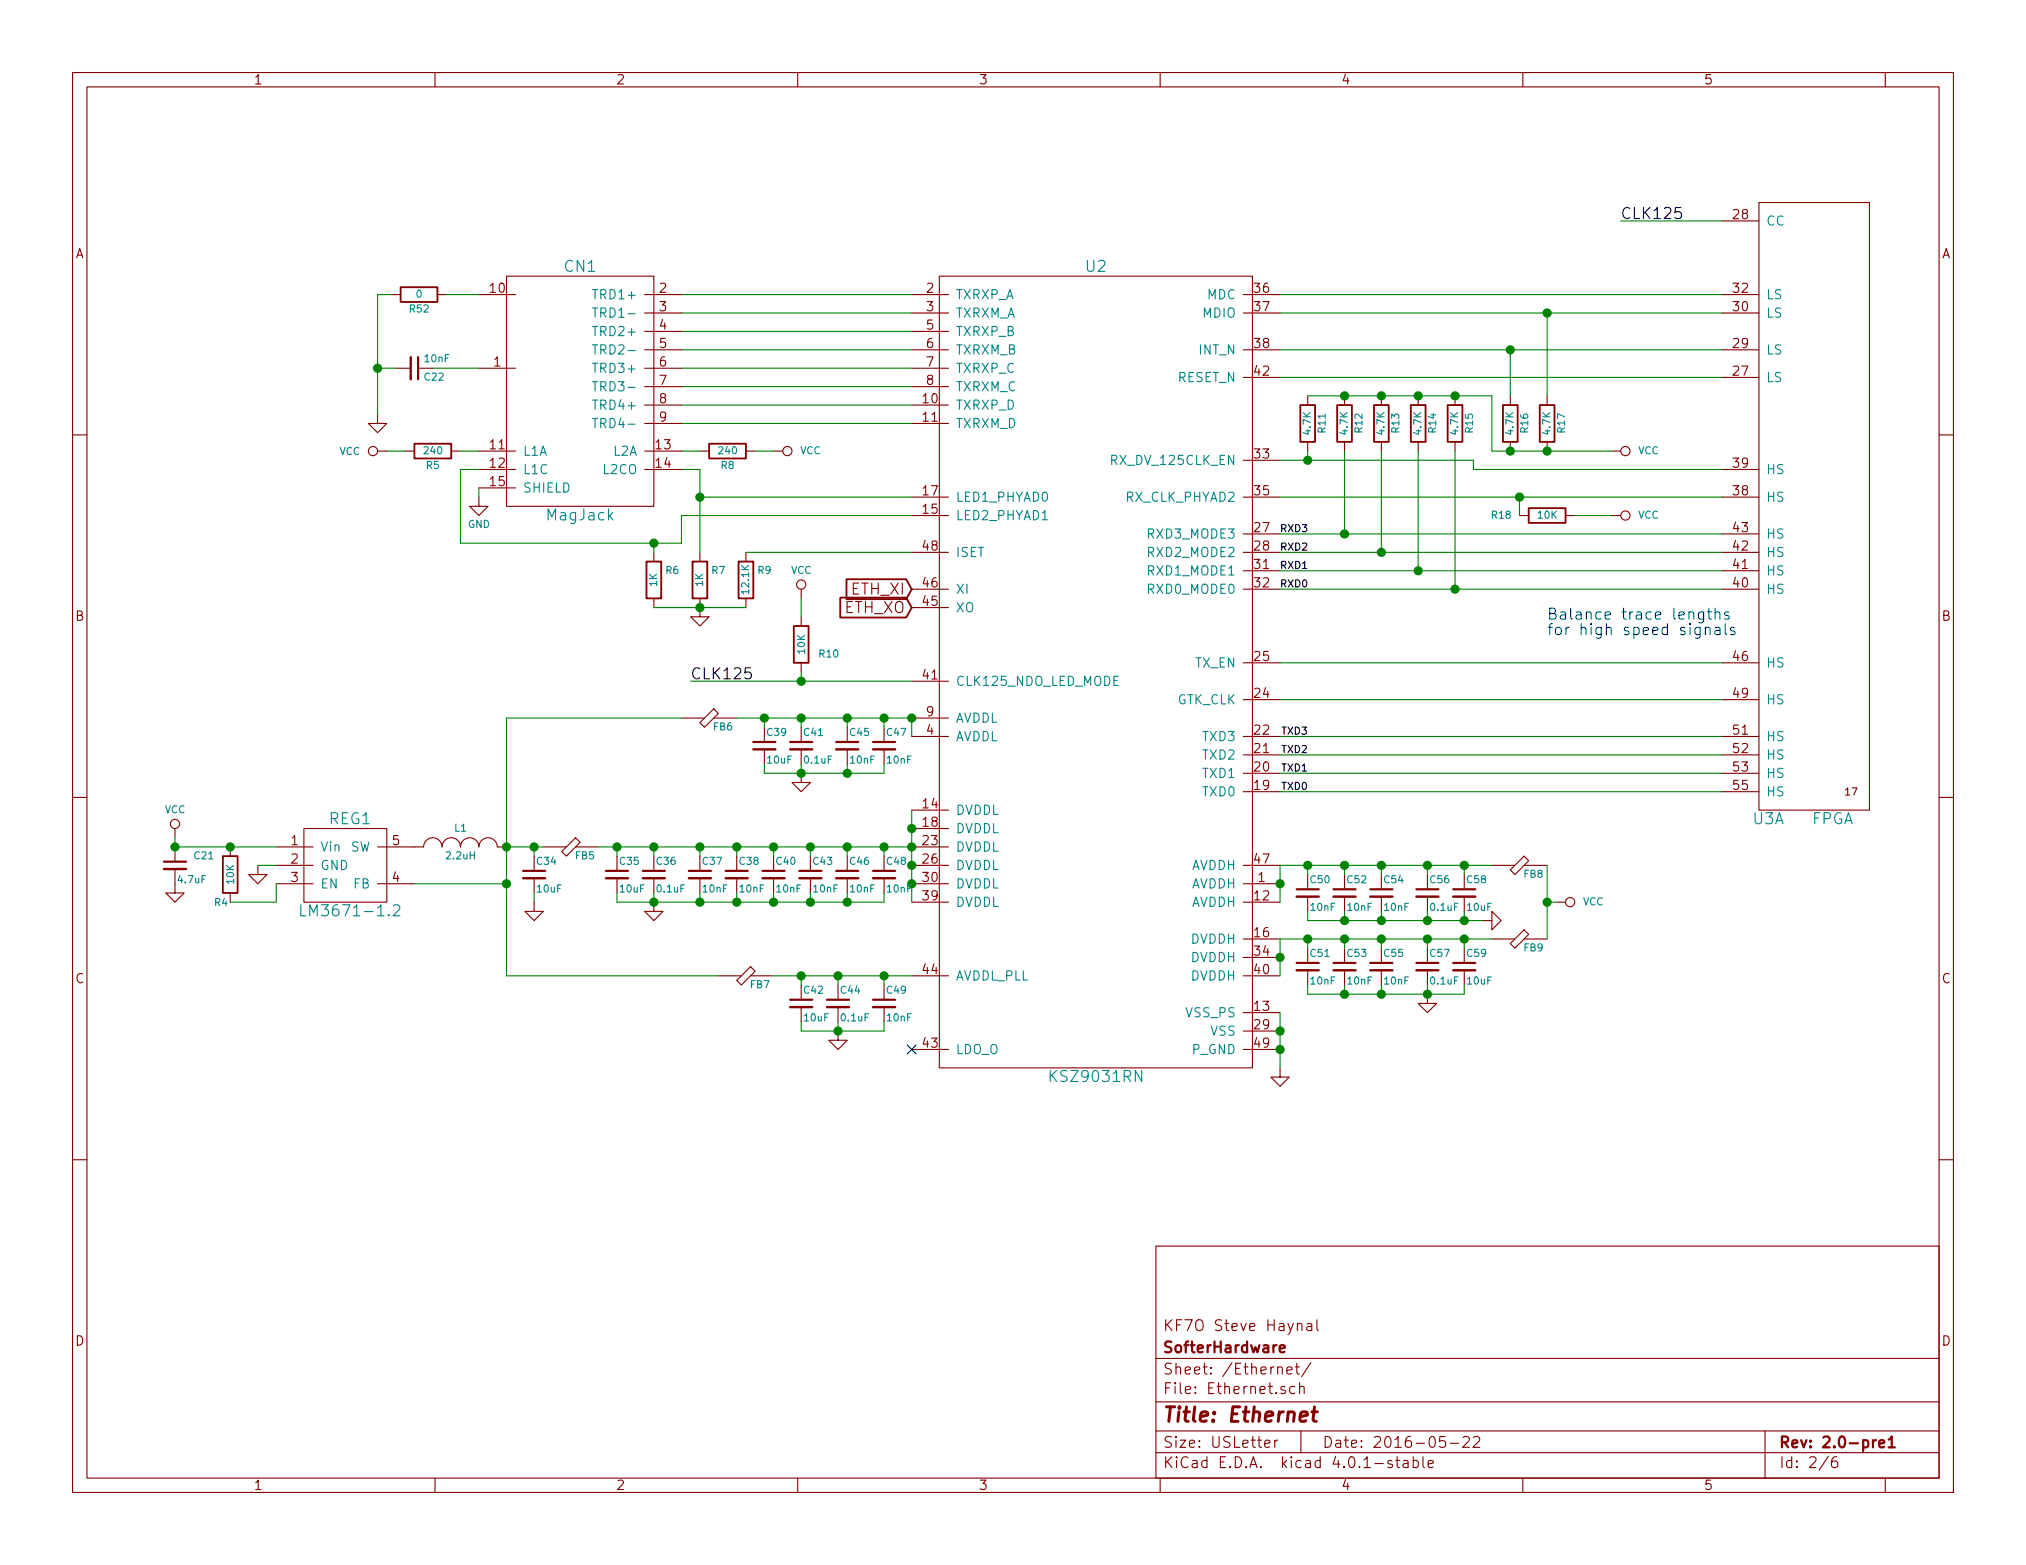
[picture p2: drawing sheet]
EESchema Schematic File Version 2
LIBS:power
LIBS:device
LIBS:transistors
LIBS:conn
LIBS:linear
LIBS:regul
LIBS:74xx
LIBS:cmos4000
LIBS:adc-dac
LIBS:memory
LIBS:xilinx
LIBS:microcontrollers
LIBS:dsp
LIBS:microchip
LIBS:analog_switches
LIBS:motorola
LIBS:texas
LIBS:intel
LIBS:audio
LIBS:interface
LIBS:digital-audio
LIBS:philips
LIBS:display
LIBS:cypress
LIBS:siliconi
LIBS:opto
LIBS:atmel
LIBS:contrib
LIBS:valves
LIBS:hermeslite
LIBS:hermeslite-cache
EELAYER 25 0
EELAYER END
$Descr USLetter 11000 8500
encoding utf-8
Sheet 2 6
Title "Ethernet"
Date "2016-05-22"
Rev "2.0-pre1"
Comp "SofterHardware"
Comment1 "KF7O Steve Haynal"
Comment2 ""
Comment3 ""
Comment4 ""
$EndDescr
$Comp
L KSZ9021RN U2
U 1 1
P 5950 3400
F 0 "U2" H 5950 5350 60  0000 C CNN
F 1 "KSZ9031RN" H 5950 950 60  0000 C CNN
F 2 "HERMESLITE:KSZ9031" H 6150 4100 60  0001 C CNN
F 3 "" H 6150 4100 60  0000 C CNN
	1    5950 3400
	1    0    0    -1  
$EndComp
Wire Wire Line
	4950 4400 4950 4900
Connection ~ 4950 4800
Connection ~ 4950 4700
Connection ~ 4950 4600
Connection ~ 4950 4500
$Comp
L C_Small C48
U 1 1
P 4800 4750
F 0 "C48" H 4810 4820 39  0000 L CNN
F 1 "10nF" H 4810 4670 39  0000 L CNN
F 2 "" H 4800 4750 39  0001 C CNN
F 3 "" H 4800 4750 39  0000 C CNN
	1    4800 4750
	1    0    0    -1  
$EndComp
$Comp
L C_Small C46
U 1 1
P 4600 4750
F 0 "C46" H 4610 4820 39  0000 L CNN
F 1 "10nF" H 4610 4670 39  0000 L CNN
F 2 "" H 4600 4750 39  0001 C CNN
F 3 "" H 4600 4750 39  0000 C CNN
	1    4600 4750
	1    0    0    -1  
$EndComp
$Comp
L C_Small C43
U 1 1
P 4400 4750
F 0 "C43" H 4410 4820 39  0000 L CNN
F 1 "10nF" H 4410 4670 39  0000 L CNN
F 2 "" H 4400 4750 39  0001 C CNN
F 3 "" H 4400 4750 39  0000 C CNN
	1    4400 4750
	1    0    0    -1  
$EndComp
$Comp
L C_Small C40
U 1 1
P 4200 4750
F 0 "C40" H 4210 4820 39  0000 L CNN
F 1 "10nF" H 4210 4670 39  0000 L CNN
F 2 "" H 4200 4750 39  0001 C CNN
F 3 "" H 4200 4750 39  0000 C CNN
	1    4200 4750
	1    0    0    -1  
$EndComp
$Comp
L C_Small C38
U 1 1
P 4000 4750
F 0 "C38" H 4010 4820 39  0000 L CNN
F 1 "10nF" H 4010 4670 39  0000 L CNN
F 2 "" H 4000 4750 39  0001 C CNN
F 3 "" H 4000 4750 39  0000 C CNN
	1    4000 4750
	1    0    0    -1  
$EndComp
$Comp
L C_Small C37
U 1 1
P 3800 4750
F 0 "C37" H 3810 4820 39  0000 L CNN
F 1 "10nF" H 3810 4670 39  0000 L CNN
F 2 "" H 3800 4750 39  0001 C CNN
F 3 "" H 3800 4750 39  0000 C CNN
	1    3800 4750
	1    0    0    -1  
$EndComp
$Comp
L C_Small C36
U 1 1
P 3550 4750
F 0 "C36" H 3560 4820 39  0000 L CNN
F 1 "0.1uF" H 3560 4670 39  0000 L CNN
F 2 "" H 3550 4750 39  0001 C CNN
F 3 "" H 3550 4750 39  0000 C CNN
	1    3550 4750
	1    0    0    -1  
$EndComp
$Comp
L C_Small C35
U 1 1
P 3350 4750
F 0 "C35" H 3360 4820 39  0000 L CNN
F 1 "10uF" H 3360 4670 39  0000 L CNN
F 2 "" H 3350 4750 39  0001 C CNN
F 3 "" H 3350 4750 39  0000 C CNN
	1    3350 4750
	1    0    0    -1  
$EndComp
$Comp
L FB FB5
U 1 1
P 3100 4600
F 0 "FB5" H 3175 4550 39  0000 C CNN
F 1 "FB" H 3100 4700 60  0001 C CNN
F 2 "" H 3100 4600 60  0001 C CNN
F 3 "" H 3100 4600 60  0000 C CNN
	1    3100 4600
	1    0    0    -1  
$EndComp
$Comp
L C_Small C49
U 1 1
P 4800 5450
F 0 "C49" H 4810 5520 39  0000 L CNN
F 1 "10nF" H 4810 5370 39  0000 L CNN
F 2 "" H 4800 5450 39  0001 C CNN
F 3 "" H 4800 5450 39  0000 C CNN
	1    4800 5450
	1    0    0    -1  
$EndComp
$Comp
L C_Small C44
U 1 1
P 4550 5450
F 0 "C44" H 4560 5520 39  0000 L CNN
F 1 "0.1uF" H 4560 5370 39  0000 L CNN
F 2 "" H 4550 5450 39  0001 C CNN
F 3 "" H 4550 5450 39  0000 C CNN
	1    4550 5450
	1    0    0    -1  
$EndComp
$Comp
L C_Small C42
U 1 1
P 4350 5450
F 0 "C42" H 4360 5520 39  0000 L CNN
F 1 "10uF" H 4360 5370 39  0000 L CNN
F 2 "" H 4350 5450 39  0001 C CNN
F 3 "" H 4350 5450 39  0000 C CNN
	1    4350 5450
	1    0    0    -1  
$EndComp
$Comp
L FB FB7
U 1 1
P 4050 5300
F 0 "FB7" H 4125 5250 39  0000 C CNN
F 1 "FB" H 4050 5400 60  0001 C CNN
F 2 "" H 4050 5300 60  0001 C CNN
F 3 "" H 4050 5300 60  0000 C CNN
	1    4050 5300
	1    0    0    -1  
$EndComp
$Comp
L C_Small C47
U 1 1
P 4800 4050
F 0 "C47" H 4810 4120 39  0000 L CNN
F 1 "10nF" H 4810 3970 39  0000 L CNN
F 2 "" H 4800 4050 39  0001 C CNN
F 3 "" H 4800 4050 39  0000 C CNN
	1    4800 4050
	1    0    0    -1  
$EndComp
$Comp
L C_Small C45
U 1 1
P 4600 4050
F 0 "C45" H 4610 4120 39  0000 L CNN
F 1 "10nF" H 4610 3970 39  0000 L CNN
F 2 "" H 4600 4050 39  0001 C CNN
F 3 "" H 4600 4050 39  0000 C CNN
	1    4600 4050
	1    0    0    -1  
$EndComp
$Comp
L C_Small C41
U 1 1
P 4350 4050
F 0 "C41" H 4360 4120 39  0000 L CNN
F 1 "0.1uF" H 4360 3970 39  0000 L CNN
F 2 "" H 4350 4050 39  0001 C CNN
F 3 "" H 4350 4050 39  0000 C CNN
	1    4350 4050
	1    0    0    -1  
$EndComp
$Comp
L C_Small C39
U 1 1
P 4150 4050
F 0 "C39" H 4160 4120 39  0000 L CNN
F 1 "10uF" H 4160 3970 39  0000 L CNN
F 2 "" H 4150 4050 39  0001 C CNN
F 3 "" H 4150 4050 39  0000 C CNN
	1    4150 4050
	1    0    0    -1  
$EndComp
$Comp
L FB FB6
U 1 1
P 3850 3900
F 0 "FB6" H 3925 3850 39  0000 C CNN
F 1 "FB" H 3850 4000 60  0001 C CNN
F 2 "" H 3850 3900 60  0001 C CNN
F 3 "" H 3850 3900 60  0000 C CNN
	1    3850 3900
	1    0    0    -1  
$EndComp
$Comp
L C_Small C50
U 1 1
P 7100 4850
F 0 "C50" H 7110 4920 39  0000 L CNN
F 1 "10nF" H 7110 4770 39  0000 L CNN
F 2 "" H 7100 4850 39  0001 C CNN
F 3 "" H 7100 4850 39  0000 C CNN
	1    7100 4850
	1    0    0    -1  
$EndComp
$Comp
L C_Small C52
U 1 1
P 7300 4850
F 0 "C52" H 7310 4920 39  0000 L CNN
F 1 "10nF" H 7310 4770 39  0000 L CNN
F 2 "" H 7300 4850 39  0001 C CNN
F 3 "" H 7300 4850 39  0000 C CNN
	1    7300 4850
	1    0    0    -1  
$EndComp
$Comp
L C_Small C54
U 1 1
P 7500 4850
F 0 "C54" H 7510 4920 39  0000 L CNN
F 1 "10nF" H 7510 4770 39  0000 L CNN
F 2 "" H 7500 4850 39  0001 C CNN
F 3 "" H 7500 4850 39  0000 C CNN
	1    7500 4850
	1    0    0    -1  
$EndComp
$Comp
L C_Small C56
U 1 1
P 7750 4850
F 0 "C56" H 7760 4920 39  0000 L CNN
F 1 "0.1uF" H 7760 4770 39  0000 L CNN
F 2 "" H 7750 4850 39  0001 C CNN
F 3 "" H 7750 4850 39  0000 C CNN
	1    7750 4850
	1    0    0    -1  
$EndComp
$Comp
L C_Small C58
U 1 1
P 7950 4850
F 0 "C58" H 7960 4920 39  0000 L CNN
F 1 "10uF" H 7960 4770 39  0000 L CNN
F 2 "" H 7950 4850 39  0001 C CNN
F 3 "" H 7950 4850 39  0000 C CNN
	1    7950 4850
	1    0    0    -1  
$EndComp
Wire Wire Line
	6950 4700 6950 4900
Connection ~ 6950 4800
$Comp
L FB FB8
U 1 1
P 8250 4700
F 0 "FB8" H 8325 4650 39  0000 C CNN
F 1 "FB" H 8250 4800 60  0001 C CNN
F 2 "" H 8250 4700 60  0001 C CNN
F 3 "" H 8250 4700 60  0000 C CNN
	1    8250 4700
	1    0    0    -1  
$EndComp
$Comp
L C_Small C51
U 1 1
P 7100 5250
F 0 "C51" H 7110 5320 39  0000 L CNN
F 1 "10nF" H 7110 5170 39  0000 L CNN
F 2 "" H 7100 5250 39  0001 C CNN
F 3 "" H 7100 5250 39  0000 C CNN
	1    7100 5250
	1    0    0    -1  
$EndComp
$Comp
L C_Small C53
U 1 1
P 7300 5250
F 0 "C53" H 7310 5320 39  0000 L CNN
F 1 "10nF" H 7310 5170 39  0000 L CNN
F 2 "" H 7300 5250 39  0001 C CNN
F 3 "" H 7300 5250 39  0000 C CNN
	1    7300 5250
	1    0    0    -1  
$EndComp
$Comp
L C_Small C55
U 1 1
P 7500 5250
F 0 "C55" H 7510 5320 39  0000 L CNN
F 1 "10nF" H 7510 5170 39  0000 L CNN
F 2 "" H 7500 5250 39  0001 C CNN
F 3 "" H 7500 5250 39  0000 C CNN
	1    7500 5250
	1    0    0    -1  
$EndComp
$Comp
L C_Small C57
U 1 1
P 7750 5250
F 0 "C57" H 7760 5320 39  0000 L CNN
F 1 "0.1uF" H 7760 5170 39  0000 L CNN
F 2 "" H 7750 5250 39  0001 C CNN
F 3 "" H 7750 5250 39  0000 C CNN
	1    7750 5250
	1    0    0    -1  
$EndComp
$Comp
L C_Small C59
U 1 1
P 7950 5250
F 0 "C59" H 7960 5320 39  0000 L CNN
F 1 "10uF" H 7960 5170 39  0000 L CNN
F 2 "" H 7950 5250 39  0001 C CNN
F 3 "" H 7950 5250 39  0000 C CNN
	1    7950 5250
	1    0    0    -1  
$EndComp
$Comp
L FB FB9
U 1 1
P 8250 5100
F 0 "FB9" H 8325 5050 39  0000 C CNN
F 1 "FB" H 8250 5200 60  0001 C CNN
F 2 "" H 8250 5100 60  0001 C CNN
F 3 "" H 8250 5100 60  0000 C CNN
	1    8250 5100
	1    0    0    -1  
$EndComp
Wire Wire Line
	6950 5100 6950 5300
Connection ~ 6950 5200
$Comp
L GND #PWR01
U 1 1
P 6950 5800
F 0 "#PWR01" H 6950 5550 39  0001 C CNN
F 1 "GND" H 6950 5650 39  0001 C CNN
F 2 "" H 6950 5800 39  0000 C CNN
F 3 "" H 6950 5800 39  0000 C CNN
	1    6950 5800
	1    0    0    -1  
$EndComp
Wire Wire Line
	6950 5500 6950 5800
Connection ~ 6950 5600
Connection ~ 6950 5700
$Comp
L GND #PWR02
U 1 1
P 7750 5400
F 0 "#PWR02" H 7750 5150 39  0001 C CNN
F 1 "GND" H 7750 5250 39  0001 C CNN
F 2 "" H 7750 5400 39  0000 C CNN
F 3 "" H 7750 5400 39  0000 C CNN
	1    7750 5400
	1    0    0    -1  
$EndComp
$Comp
L GND #PWR03
U 1 1
P 8050 5000
F 0 "#PWR03" H 8050 4750 39  0001 C CNN
F 1 "GND" H 8050 4850 39  0001 C CNN
F 2 "" H 8050 5000 39  0000 C CNN
F 3 "" H 8050 5000 39  0000 C CNN
	1    8050 5000
	0    -1   -1   0   
$EndComp
$Comp
L GND #PWR04
U 1 1
P 4350 4200
F 0 "#PWR04" H 4350 3950 39  0001 C CNN
F 1 "GND" H 4350 4050 39  0001 C CNN
F 2 "" H 4350 4200 39  0000 C CNN
F 3 "" H 4350 4200 39  0000 C CNN
	1    4350 4200
	1    0    0    -1  
$EndComp
$Comp
L GND #PWR05
U 1 1
P 3550 4900
F 0 "#PWR05" H 3550 4650 39  0001 C CNN
F 1 "GND" H 3550 4750 39  0001 C CNN
F 2 "" H 3550 4900 39  0000 C CNN
F 3 "" H 3550 4900 39  0000 C CNN
	1    3550 4900
	1    0    0    -1  
$EndComp
$Comp
L GND #PWR06
U 1 1
P 4550 5600
F 0 "#PWR06" H 4550 5350 39  0001 C CNN
F 1 "GND" H 4550 5450 39  0001 C CNN
F 2 "" H 4550 5600 39  0000 C CNN
F 3 "" H 4550 5600 39  0000 C CNN
	1    4550 5600
	1    0    0    -1  
$EndComp
Wire Wire Line
	4950 3900 4950 4000
Connection ~ 4950 3900
Wire Wire Line
	3250 4600 4950 4600
Wire Wire Line
	3350 4650 3350 4600
Connection ~ 3350 4600
Wire Wire Line
	3550 4650 3550 4600
Connection ~ 3550 4600
Wire Wire Line
	3800 4650 3800 4600
Connection ~ 3800 4600
Wire Wire Line
	4000 4650 4000 4600
Connection ~ 4000 4600
Wire Wire Line
	4200 4650 4200 4600
Connection ~ 4200 4600
Wire Wire Line
	4400 4650 4400 4600
Connection ~ 4400 4600
Wire Wire Line
	4600 4650 4600 4600
Connection ~ 4600 4600
Wire Wire Line
	4800 4650 4800 4600
Connection ~ 4800 4600
Wire Wire Line
	3350 4850 3350 4900
Wire Wire Line
	3350 4900 4800 4900
Wire Wire Line
	4800 4900 4800 4850
Connection ~ 3550 4900
Wire Wire Line
	3550 4850 3550 4900
Wire Wire Line
	3800 4850 3800 4900
Connection ~ 3800 4900
Wire Wire Line
	4000 4850 4000 4900
Connection ~ 4000 4900
Wire Wire Line
	4200 4850 4200 4900
Connection ~ 4200 4900
Wire Wire Line
	4400 4850 4400 4900
Connection ~ 4400 4900
Wire Wire Line
	4600 4850 4600 4900
Connection ~ 4600 4900
Wire Wire Line
	4350 5550 4350 5600
Wire Wire Line
	4350 5600 4800 5600
Wire Wire Line
	4800 5600 4800 5550
Connection ~ 4550 5600
Wire Wire Line
	4550 5550 4550 5600
Wire Wire Line
	4200 5300 4950 5300
Wire Wire Line
	4350 5350 4350 5300
Connection ~ 4350 5300
Wire Wire Line
	4550 5350 4550 5300
Connection ~ 4550 5300
Wire Wire Line
	4800 5350 4800 5300
Connection ~ 4800 5300
Wire Wire Line
	4000 3900 4950 3900
Wire Wire Line
	4150 3900 4150 3950
Connection ~ 4150 3900
Wire Wire Line
	4350 3900 4350 3950
Connection ~ 4350 3900
Wire Wire Line
	4600 3900 4600 3950
Connection ~ 4600 3900
Wire Wire Line
	4800 3900 4800 3950
Connection ~ 4800 3900
Wire Wire Line
	4150 4150 4150 4200
Wire Wire Line
	4150 4200 4800 4200
Wire Wire Line
	4800 4200 4800 4150
Connection ~ 4350 4200
Wire Wire Line
	4350 4150 4350 4200
Wire Wire Line
	4600 4150 4600 4200
Connection ~ 4600 4200
Wire Wire Line
	6950 5100 8100 5100
Wire Wire Line
	7100 4950 7100 5000
Wire Wire Line
	7100 5000 8050 5000
Wire Wire Line
	7950 5000 7950 4950
Connection ~ 7750 5000
Wire Wire Line
	6950 4700 8100 4700
Wire Wire Line
	7100 4700 7100 4750
Connection ~ 7100 4700
Wire Wire Line
	7300 4700 7300 4750
Connection ~ 7300 4700
Wire Wire Line
	7500 4750 7500 4700
Connection ~ 7500 4700
Wire Wire Line
	7750 4700 7750 4750
Connection ~ 7750 4700
Wire Wire Line
	7950 4750 7950 4700
Connection ~ 7950 4700
Wire Wire Line
	7750 5000 7750 4950
Wire Wire Line
	7500 4950 7500 5000
Connection ~ 7500 5000
Wire Wire Line
	7300 5000 7300 4950
Connection ~ 7300 5000
Wire Wire Line
	7100 5100 7100 5150
Connection ~ 7100 5100
Wire Wire Line
	7300 5150 7300 5100
Connection ~ 7300 5100
Wire Wire Line
	7500 5100 7500 5150
Connection ~ 7500 5100
Wire Wire Line
	7750 5150 7750 5100
Connection ~ 7750 5100
Wire Wire Line
	7950 5100 7950 5150
Connection ~ 7950 5100
Wire Wire Line
	7100 5350 7100 5400
Wire Wire Line
	7100 5400 7950 5400
Wire Wire Line
	7950 5400 7950 5350
Connection ~ 7750 5400
Wire Wire Line
	7750 5350 7750 5400
Wire Wire Line
	7500 5400 7500 5350
Connection ~ 7500 5400
Wire Wire Line
	7300 5350 7300 5400
Connection ~ 7300 5400
Connection ~ 7950 5000
Wire Wire Line
	6950 4300 9350 4300
Wire Wire Line
	6950 4000 9350 4000
Wire Wire Line
	6950 4100 9350 4100
Wire Wire Line
	6950 4200 9350 4200
NoConn ~ 4950 5700
$Comp
L LM3671-1.2 REG1
U 1 1
P 1700 4700
F 0 "REG1" H 1900 4950 60  0000 C CNN
F 1 "LM3671-1.2" H 1900 4450 60  0000 C CNN
F 2 "" H 1700 4700 60  0001 C CNN
F 3 "" H 1700 4700 60  0000 C CNN
	1    1700 4700
	1    0    0    -1  
$EndComp
$Comp
L INDUCTOR_SMALL L1
U 1 1
P 2500 4600
F 0 "L1" H 2500 4700 39  0000 C CNN
F 1 "2.2uH" H 2500 4550 39  0000 C CNN
F 2 "" H 2500 4600 50  0001 C CNN
F 3 "" H 2500 4600 50  0000 C CNN
	1    2500 4600
	1    0    0    -1  
$EndComp
$Comp
L C_Small C34
U 1 1
P 2900 4750
F 0 "C34" H 2910 4820 39  0000 L CNN
F 1 "10uF" H 2910 4670 39  0000 L CNN
F 2 "" H 2900 4750 50  0001 C CNN
F 3 "" H 2900 4750 50  0000 C CNN
	1    2900 4750
	1    0    0    -1  
$EndComp
$Comp
L C_Small C21
U 1 1
P 950 4700
F 0 "C21" H 1050 4750 39  0000 L CNN
F 1 "4.7uF" H 960 4620 39  0000 L CNN
F 2 "" H 950 4700 50  0001 C CNN
F 3 "" H 950 4700 50  0000 C CNN
	1    950  4700
	1    0    0    -1  
$EndComp
$Comp
L R R4
U 1 1
P 1250 4750
F 0 "R4" H 1300 4900 39  0000 C CNN
F 1 "10K" V 1250 4750 39  0000 C CNN
F 2 "" V 1180 4750 50  0001 C CNN
F 3 "" H 1250 4750 50  0000 C CNN
	1    1250 4750
	-1   0    0    1   
$EndComp
Wire Wire Line
	1250 4900 1500 4900
Wire Wire Line
	950  4600 1500 4600
Connection ~ 1250 4600
Wire Wire Line
	1500 4900 1500 4800
$Comp
L GND #PWR07
U 1 1
P 1400 4700
F 0 "#PWR07" H 1400 4450 39  0001 C CNN
F 1 "GND" H 1400 4550 39  0001 C CNN
F 2 "" H 1400 4700 50  0000 C CNN
F 3 "" H 1400 4700 50  0000 C CNN
	1    1400 4700
	1    0    0    -1  
$EndComp
Wire Wire Line
	1400 4700 1500 4700
$Comp
L GND #PWR08
U 1 1
P 950 4800
F 0 "#PWR08" H 950 4550 39  0001 C CNN
F 1 "GND" H 950 4650 39  0001 C CNN
F 2 "" H 950 4800 50  0000 C CNN
F 3 "" H 950 4800 50  0000 C CNN
	1    950  4800
	1    0    0    -1  
$EndComp
Wire Wire Line
	2750 4600 2950 4600
Wire Wire Line
	2900 4650 2900 4600
Connection ~ 2900 4600
Wire Wire Line
	2750 4800 2250 4800
Wire Wire Line
	2750 3900 2750 5300
Connection ~ 2750 4600
$Comp
L GND #PWR09
U 1 1
P 2900 4900
F 0 "#PWR09" H 2900 4650 39  0001 C CNN
F 1 "GND" H 2900 4750 39  0001 C CNN
F 2 "" H 2900 4900 50  0000 C CNN
F 3 "" H 2900 4900 50  0000 C CNN
	1    2900 4900
	1    0    0    -1  
$EndComp
Wire Wire Line
	2900 4850 2900 4900
Wire Wire Line
	2750 3900 3700 3900
Wire Wire Line
	2750 5300 3900 5300
Connection ~ 2750 4800
$Comp
L VCC #PWR010
U 1 1
P 950 4550
F 0 "#PWR010" H 950 4400 39  0001 C CNN
F 1 "VCC" H 950 4700 39  0000 C CNN
F 2 "" H 950 4550 50  0000 C CNN
F 3 "" H 950 4550 50  0000 C CNN
	1    950  4550
	1    0    0    -1  
$EndComp
Wire Wire Line
	950  4550 950  4600
Connection ~ 950  4600
$Comp
L VCC #PWR011
U 1 1
P 8450 4900
F 0 "#PWR011" H 8450 4750 39  0001 C CNN
F 1 "VCC" V 8450 5100 39  0000 C CNN
F 2 "" H 8450 4900 50  0000 C CNN
F 3 "" H 8450 4900 50  0000 C CNN
	1    8450 4900
	0    1    1    0   
$EndComp
Wire Wire Line
	8400 4700 8400 5100
Wire Wire Line
	8450 4900 8400 4900
Connection ~ 8400 4900
Wire Wire Line
	3700 1600 4950 1600
Wire Wire Line
	3700 1700 4950 1700
Wire Wire Line
	3700 1800 4950 1800
Wire Wire Line
	4950 1900 3700 1900
Wire Wire Line
	3700 2000 4950 2000
Wire Wire Line
	4950 2100 3700 2100
Wire Wire Line
	3700 2200 4950 2200
Wire Wire Line
	4950 2300 3700 2300
$Comp
L R R8
U 1 1
P 3950 2450
F 0 "R8" V 4030 2450 39  0000 C CNN
F 1 "240" V 3950 2450 39  0000 C CNN
F 2 "" V 3880 2450 50  0001 C CNN
F 3 "" H 3950 2450 50  0000 C CNN
	1    3950 2450
	0    1    1    0   
$EndComp
$Comp
L VCC #PWR012
U 1 1
P 4200 2450
F 0 "#PWR012" H 4200 2300 39  0001 C CNN
F 1 "VCC" V 4200 2650 39  0000 C CNN
F 2 "" H 4200 2450 50  0000 C CNN
F 3 "" H 4200 2450 50  0000 C CNN
	1    4200 2450
	0    1    1    0   
$EndComp
$Comp
L R R5
U 1 1
P 2350 2450
F 0 "R5" V 2430 2450 39  0000 C CNN
F 1 "240" V 2350 2450 39  0000 C CNN
F 2 "" V 2280 2450 50  0001 C CNN
F 3 "" H 2350 2450 50  0000 C CNN
	1    2350 2450
	0    1    1    0   
$EndComp
$Comp
L R R7
U 1 1
P 3800 3150
F 0 "R7" H 3900 3200 39  0000 C CNN
F 1 "1K" V 3800 3150 39  0000 C CNN
F 2 "" V 3730 3150 50  0001 C CNN
F 3 "" H 3800 3150 50  0000 C CNN
	1    3800 3150
	1    0    0    -1  
$EndComp
$Comp
L R R6
U 1 1
P 3550 3150
F 0 "R6" H 3650 3200 39  0000 C CNN
F 1 "1K" V 3550 3150 39  0000 C CNN
F 2 "" V 3480 3150 50  0001 C CNN
F 3 "" H 3550 3150 50  0000 C CNN
	1    3550 3150
	1    0    0    -1  
$EndComp
Wire Wire Line
	3700 2450 3800 2450
Wire Wire Line
	4950 2700 3800 2700
Connection ~ 3800 2700
Wire Wire Line
	4100 2450 4200 2450
Wire Wire Line
	2500 2450 2600 2450
Wire Wire Line
	3700 2550 3800 2550
Wire Wire Line
	3800 2550 3800 3000
Wire Wire Line
	4950 2800 3700 2800
Wire Wire Line
	3700 2800 3700 2950
Wire Wire Line
	3700 2950 2500 2950
Wire Wire Line
	2500 2950 2500 2550
Wire Wire Line
	2500 2550 2600 2550
$Comp
L VCC #PWR013
U 1 1
P 2100 2450
F 0 "#PWR013" H 2100 2300 39  0001 C CNN
F 1 "VCC" V 2100 2650 39  0000 C CNN
F 2 "" H 2100 2450 50  0000 C CNN
F 3 "" H 2100 2450 50  0000 C CNN
	1    2100 2450
	0    -1   -1   0   
$EndComp
$Comp
L GND #PWR014
U 1 1
P 2600 2700
F 0 "#PWR014" H 2600 2450 39  0001 C CNN
F 1 "GND" H 2600 2550 39  0000 C CNN
F 2 "" H 2600 2700 50  0000 C CNN
F 3 "" H 2600 2700 50  0000 C CNN
	1    2600 2700
	1    0    0    -1  
$EndComp
$Comp
L GND #PWR015
U 1 1
P 3800 3300
F 0 "#PWR015" H 3800 3050 39  0001 C CNN
F 1 "GND" H 3800 3150 39  0001 C CNN
F 2 "" H 3800 3300 50  0000 C CNN
F 3 "" H 3800 3300 50  0000 C CNN
	1    3800 3300
	1    0    0    -1  
$EndComp
Wire Wire Line
	2100 2450 2200 2450
Wire Wire Line
	2600 2650 2600 2700
Wire Wire Line
	6950 2700 9350 2700
$Comp
L R R18
U 1 1
P 8400 2800
F 0 "R18" V 8400 2550 39  0000 C CNN
F 1 "10K" V 8400 2800 39  0000 C CNN
F 2 "" V 8330 2800 50  0001 C CNN
F 3 "" H 8400 2800 50  0000 C CNN
	1    8400 2800
	0    1    1    0   
$EndComp
$Comp
L R R11
U 1 1
P 7100 2300
F 0 "R11" V 7180 2300 39  0000 C CNN
F 1 "4.7K" V 7100 2300 39  0000 C CNN
F 2 "" V 7030 2300 50  0001 C CNN
F 3 "" H 7100 2300 50  0000 C CNN
	1    7100 2300
	1    0    0    -1  
$EndComp
$Comp
L R R12
U 1 1
P 7300 2300
F 0 "R12" V 7380 2300 39  0000 C CNN
F 1 "4.7K" V 7300 2300 39  0000 C CNN
F 2 "" V 7230 2300 50  0001 C CNN
F 3 "" H 7300 2300 50  0000 C CNN
	1    7300 2300
	1    0    0    -1  
$EndComp
$Comp
L R R13
U 1 1
P 7500 2300
F 0 "R13" V 7580 2300 39  0000 C CNN
F 1 "4.7K" V 7500 2300 39  0000 C CNN
F 2 "" V 7430 2300 50  0001 C CNN
F 3 "" H 7500 2300 50  0000 C CNN
	1    7500 2300
	1    0    0    -1  
$EndComp
$Comp
L R R14
U 1 1
P 7700 2300
F 0 "R14" V 7780 2300 39  0000 C CNN
F 1 "4.7K" V 7700 2300 39  0000 C CNN
F 2 "" V 7630 2300 50  0001 C CNN
F 3 "" H 7700 2300 50  0000 C CNN
	1    7700 2300
	1    0    0    -1  
$EndComp
Wire Wire Line
	6950 3200 9350 3200
Wire Wire Line
	6950 3100 9350 3100
Wire Wire Line
	6950 3000 9350 3000
Wire Wire Line
	6950 2900 9350 2900
$Comp
L R R15
U 1 1
P 7900 2300
F 0 "R15" V 7980 2300 39  0000 C CNN
F 1 "4.7K" V 7900 2300 39  0000 C CNN
F 2 "" V 7830 2300 50  0001 C CNN
F 3 "" H 7900 2300 50  0000 C CNN
	1    7900 2300
	1    0    0    -1  
$EndComp
Wire Wire Line
	7100 2450 7100 2500
Connection ~ 7100 2500
Wire Wire Line
	7300 2450 7300 2900
Connection ~ 7300 2900
Wire Wire Line
	7500 2450 7500 3000
Connection ~ 7500 3000
Wire Wire Line
	7700 2450 7700 3100
Connection ~ 7700 3100
Wire Wire Line
	7900 2450 7900 3200
Connection ~ 7900 3200
Wire Wire Line
	7100 2150 8100 2150
Connection ~ 7300 2150
Connection ~ 7500 2150
Connection ~ 7700 2150
$Comp
L VCC #PWR016
U 1 1
P 8750 2450
F 0 "#PWR016" H 8750 2300 39  0001 C CNN
F 1 "VCC" V 8750 2650 39  0000 C CNN
F 2 "" H 8750 2450 50  0000 C CNN
F 3 "" H 8750 2450 50  0000 C CNN
	1    8750 2450
	0    1    1    0   
$EndComp
Connection ~ 7900 2150
Text Label 6950 2900 0    39   ~ 0
RXD3
Text Label 6950 3000 0    39   ~ 0
RXD2
Text Label 6950 3100 0    39   ~ 0
RXD1
Text Label 6950 3200 0    39   ~ 0
RXD0
$Comp
L R R16
U 1 1
P 8200 2300
F 0 "R16" V 8280 2300 39  0000 C CNN
F 1 "4.7K" V 8200 2300 39  0000 C CNN
F 2 "" V 8130 2300 50  0001 C CNN
F 3 "" H 8200 2300 50  0000 C CNN
	1    8200 2300
	1    0    0    -1  
$EndComp
$Comp
L R R17
U 1 1
P 8400 2300
F 0 "R17" V 8480 2300 39  0000 C CNN
F 1 "4.7K" V 8400 2300 39  0000 C CNN
F 2 "" V 8330 2300 50  0001 C CNN
F 3 "" H 8400 2300 50  0000 C CNN
	1    8400 2300
	1    0    0    -1  
$EndComp
Wire Wire Line
	8100 2150 8100 2450
Wire Wire Line
	8100 2450 8750 2450
Connection ~ 8200 2450
Connection ~ 8400 2450
Wire Wire Line
	6950 2500 8000 2500
Wire Wire Line
	8000 2500 8000 2550
Wire Wire Line
	8000 2550 9350 2550
Wire Wire Line
	6950 2050 9350 2050
Wire Wire Line
	6950 1900 9350 1900
Wire Wire Line
	6950 1700 9350 1700
Wire Wire Line
	6950 1600 9350 1600
Wire Wire Line
	8200 2150 8200 1900
Connection ~ 8200 1900
Wire Wire Line
	8400 2150 8400 1700
Connection ~ 8400 1700
$Comp
L R R9
U 1 1
P 4050 3150
F 0 "R9" H 4150 3200 39  0000 C CNN
F 1 "12.1K" V 4050 3150 39  0000 C CNN
F 2 "" V 3980 3150 50  0001 C CNN
F 3 "" H 4050 3150 50  0000 C CNN
	1    4050 3150
	1    0    0    -1  
$EndComp
Wire Wire Line
	4950 3000 4050 3000
Wire Wire Line
	3550 2950 3550 3000
Connection ~ 3550 2950
Wire Wire Line
	3550 3300 4050 3300
Connection ~ 3800 3300
$Comp
L R R10
U 1 1
P 4350 3500
F 0 "R10" H 4200 3550 39  0000 C CNN
F 1 "10K" V 4350 3500 39  0000 C CNN
F 2 "" V 4280 3500 50  0001 C CNN
F 3 "" H 4350 3500 50  0000 C CNN
	1    4350 3500
	-1   0    0    1   
$EndComp
$Comp
L VCC #PWR017
U 1 1
P 4350 3250
F 0 "#PWR017" H 4350 3100 39  0001 C CNN
F 1 "VCC" H 4350 3400 39  0000 C CNN
F 2 "" H 4350 3250 50  0000 C CNN
F 3 "" H 4350 3250 50  0000 C CNN
	1    4350 3250
	1    0    0    -1  
$EndComp
$Comp
L MagJack CN1
U 1 1
P 3150 2150
F 0 "CN1" H 3150 2850 60  0000 C CNN
F 1 "MagJack" H 3150 1500 60  0000 C CNN
F 2 "HERMESLITE:MAGJACK2" H 3150 2150 60  0001 C CNN
F 3 "" H 3150 2150 60  0000 C CNN
	1    3150 2150
	1    0    0    -1  
$EndComp
$Comp
L GND #PWR018
U 1 1
P 2050 2250
F 0 "#PWR018" H 2050 2000 39  0001 C CNN
F 1 "GND" H 2050 2100 39  0001 C CNN
F 2 "" H 2050 2250 50  0000 C CNN
F 3 "" H 2050 2250 50  0000 C CNN
	1    2050 2250
	1    0    0    -1  
$EndComp
Wire Wire Line
	2350 2000 2600 2000
Wire Wire Line
	2050 1600 2050 2250
Wire Wire Line
	2150 2000 2050 2000
Connection ~ 2050 2000
Text Notes 8400 3450 0    60   ~ 0
Balance trace lengths\nfor high speed signals\n
$Comp
L FPGA U3
U 1 1
P 9500 4400
AR Path="/56A9BE04" Ref="U3"  Part="1" 
AR Path="/569C3E05/56A9BE04" Ref="U3"  Part="1" 
F 0 "U3" H 9600 4350 60  0000 C CNN
F 1 "FPGA" H 9950 4350 60  0000 C CNN
F 2 "HERMESLITE:MAX10" H 9500 4400 60  0001 C CNN
F 3 "" H 9500 4400 60  0000 C CNN
	1    9500 4400
	1    0    0    -1  
$EndComp
Text Label 7100 4000 2    39   ~ 0
TXD3
Text Label 7100 4100 2    39   ~ 0
TXD2
Text Label 7100 4200 2    39   ~ 0
TXD1
Text Label 7100 4300 2    39   ~ 0
TXD0
Wire Wire Line
	6950 3600 9350 3600
Wire Wire Line
	9350 3800 6950 3800
Text Label 3750 3700 0    60   ~ 0
CLK125
Wire Wire Line
	8800 1200 9350 1200
Text Label 8800 1200 0    60   ~ 0
CLK125
Text GLabel 4950 3200 0    60   Input ~ 0
ETH_XI
Wire Wire Line
	8250 2700 8250 2800
Connection ~ 8250 2700
$Comp
L VCC #PWR019
U 1 1
P 8750 2800
F 0 "#PWR019" H 8750 2650 39  0001 C CNN
F 1 "VCC" V 8750 3000 39  0000 C CNN
F 2 "" H 8750 2800 50  0000 C CNN
F 3 "" H 8750 2800 50  0000 C CNN
	1    8750 2800
	0    1    1    0   
$EndComp
Wire Wire Line
	8750 2800 8550 2800
Text GLabel 4950 3300 0    60   Input ~ 0
ETH_XO
Wire Wire Line
	4950 3700 3750 3700
Wire Wire Line
	4350 3650 4350 3700
Connection ~ 4350 3700
Wire Wire Line
	4350 3250 4350 3350
$Comp
L C_Small C22
U 1 1
P 2250 2000
F 0 "C22" V 2300 2050 39  0000 L CNN
F 1 "10nF" V 2200 2050 39  0000 L CNN
F 2 "" H 2250 2000 50  0001 C CNN
F 3 "" H 2250 2000 50  0000 C CNN
	1    2250 2000
	0    1    1    0   
$EndComp
$Comp
L R R52
U 1 1
P 2275 1600
F 0 "R52" V 2355 1600 39  0000 C CNN
F 1 "0" V 2275 1600 39  0000 C CNN
F 2 "" V 2205 1600 50  0001 C CNN
F 3 "" H 2275 1600 50  0000 C CNN
	1    2275 1600
	0    1    1    0   
$EndComp
Wire Wire Line
	2050 1600 2125 1600
Wire Wire Line
	2425 1600 2600 1600
$EndSCHEMATC
